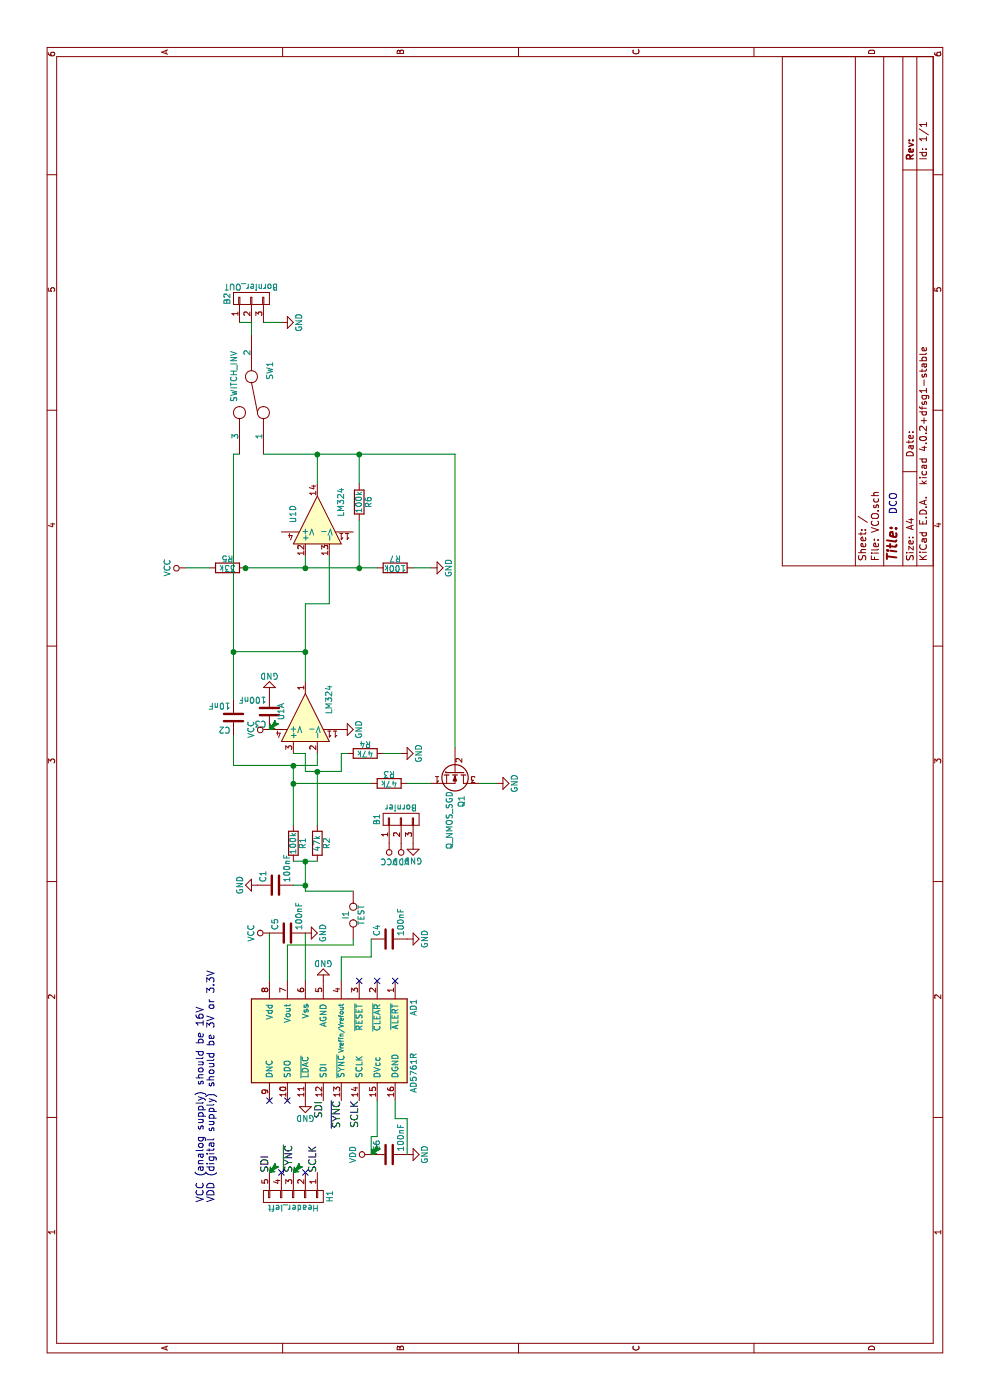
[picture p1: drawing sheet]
EESchema Schematic File Version 2
LIBS:power
LIBS:device
LIBS:transistors
LIBS:conn
LIBS:linear
LIBS:regul
LIBS:74xx
LIBS:cmos4000
LIBS:adc-dac
LIBS:memory
LIBS:xilinx
LIBS:microcontrollers
LIBS:dsp
LIBS:microchip
LIBS:analog_switches
LIBS:motorola
LIBS:texas
LIBS:intel
LIBS:audio
LIBS:interface
LIBS:digital-audio
LIBS:philips
LIBS:display
LIBS:cypress
LIBS:siliconi
LIBS:opto
LIBS:atmel
LIBS:contrib
LIBS:valves
LIBS:DAC
LIBS:VCO-cache
EELAYER 25 0
EELAYER END
$Descr A4 11693 8268
encoding utf-8
Sheet 1 1
Title ""
Date ""
Rev ""
Comp ""
Comment1 ""
Comment2 ""
Comment3 ""
Comment4 ""
$EndDescr
$Comp
L C C2
U 1 1
P 5700 1950
F 0 "C2" H 5725 2050 50  0000 L CNN
F 1 "10nF" H 5725 1850 50  0000 L CNN
F 2 "Capacitors_ThroughHole:C_Axial_L5.1mm_D3.1mm_P7.50mm_Horizontal" H 5738 1800 50  0001 C CNN
F 3 "" H 5700 1950 50  0000 C CNN
	1    5700 1950
	0    -1   -1   0   
$EndComp
$Comp
L R R2
U 1 1
P 4650 2650
F 0 "R2" V 4730 2650 50  0000 C CNN
F 1 "47k" V 4650 2650 50  0000 C CNN
F 2 "Resistors_ThroughHole:R_Axial_DIN0207_L6.3mm_D2.5mm_P7.62mm_Horizontal" V 4580 2650 50  0001 C CNN
F 3 "" H 4650 2650 50  0000 C CNN
	1    4650 2650
	0    1    1    0   
$EndComp
$Comp
L R R3
U 1 1
P 5150 3250
F 0 "R3" V 5230 3250 50  0000 C CNN
F 1 "47k" V 5150 3250 50  0000 C CNN
F 2 "Resistors_ThroughHole:R_Axial_DIN0207_L6.3mm_D2.5mm_P7.62mm_Horizontal" V 5080 3250 50  0001 C CNN
F 3 "" H 5150 3250 50  0000 C CNN
	1    5150 3250
	1    0    0    -1  
$EndComp
$Comp
L R R5
U 1 1
P 6950 1900
F 0 "R5" V 7030 1900 50  0000 C CNN
F 1 "33k" V 6950 1900 50  0000 C CNN
F 2 "Resistors_ThroughHole:R_Axial_DIN0207_L6.3mm_D2.5mm_P7.62mm_Horizontal" V 6880 1900 50  0001 C CNN
F 3 "" H 6950 1900 50  0000 C CNN
	1    6950 1900
	1    0    0    -1  
$EndComp
$Comp
L R R6
U 1 1
P 7500 3000
F 0 "R6" V 7580 3000 50  0000 C CNN
F 1 "100k" V 7500 3000 50  0000 C CNN
F 2 "Resistors_ThroughHole:R_Axial_DIN0207_L6.3mm_D2.5mm_P7.62mm_Horizontal" V 7430 3000 50  0001 C CNN
F 3 "" H 7500 3000 50  0000 C CNN
	1    7500 3000
	0    1    1    0   
$EndComp
$Comp
L R R7
U 1 1
P 6950 3300
F 0 "R7" V 7030 3300 50  0000 C CNN
F 1 "100k" V 6950 3300 50  0000 C CNN
F 2 "Resistors_ThroughHole:R_Axial_DIN0207_L6.3mm_D2.5mm_P7.62mm_Horizontal" V 6880 3300 50  0001 C CNN
F 3 "" H 6950 3300 50  0000 C CNN
	1    6950 3300
	1    0    0    -1  
$EndComp
$Comp
L R R1
U 1 1
P 4650 2450
F 0 "R1" V 4730 2450 50  0000 C CNN
F 1 "100k" V 4650 2450 50  0000 C CNN
F 2 "Resistors_ThroughHole:R_Axial_DIN0207_L6.3mm_D2.5mm_P7.62mm_Horizontal" V 4580 2450 50  0001 C CNN
F 3 "" H 4650 2450 50  0000 C CNN
	1    4650 2450
	0    1    1    0   
$EndComp
$Comp
L Q_NMOS_SGD Q1
U 1 1
P 5250 3800
F 0 "Q1" H 5550 3850 50  0000 R CNN
F 1 "Q_NMOS_SGD" H 5900 3750 50  0000 R CNN
F 2 "TO_SOT_Packages_THT:TO-92_Inline_Wide" H 5450 3900 50  0001 C CNN
F 3 "" H 5250 3800 50  0000 C CNN
	1    5250 3800
	-1   0    0    1   
$EndComp
$Comp
L GND #PWR01
U 1 1
P 5150 4150
F 0 "#PWR01" H 5150 3900 50  0001 C CNN
F 1 "GND" H 5150 4000 50  0000 C CNN
F 2 "" H 5150 4150 50  0000 C CNN
F 3 "" H 5150 4150 50  0000 C CNN
	1    5150 4150
	1    0    0    -1  
$EndComp
$Comp
L R R4
U 1 1
P 5400 3050
F 0 "R4" V 5480 3050 50  0000 C CNN
F 1 "47k" V 5400 3050 50  0000 C CNN
F 2 "Resistors_ThroughHole:R_Axial_DIN0207_L6.3mm_D2.5mm_P7.62mm_Horizontal" V 5330 3050 50  0001 C CNN
F 3 "" H 5400 3050 50  0000 C CNN
	1    5400 3050
	1    0    0    -1  
$EndComp
$Comp
L GND #PWR02
U 1 1
P 5400 3350
F 0 "#PWR02" H 5400 3100 50  0001 C CNN
F 1 "GND" H 5400 3200 50  0000 C CNN
F 2 "" H 5400 3350 50  0000 C CNN
F 3 "" H 5400 3350 50  0000 C CNN
	1    5400 3350
	1    0    0    -1  
$EndComp
$Comp
L GND #PWR03
U 1 1
P 6950 3600
F 0 "#PWR03" H 6950 3350 50  0001 C CNN
F 1 "GND" H 6950 3450 50  0000 C CNN
F 2 "" H 6950 3600 50  0000 C CNN
F 3 "" H 6950 3600 50  0000 C CNN
	1    6950 3600
	1    0    0    -1  
$EndComp
$Comp
L C C3
U 1 1
P 5750 2250
F 0 "C3" H 5775 2350 50  0000 L CNN
F 1 "100nF" H 5775 2150 50  0000 L CNN
F 2 "Capacitors_ThroughHole:C_Axial_L5.1mm_D3.1mm_P7.50mm_Horizontal" H 5788 2100 50  0001 C CNN
F 3 "" H 5750 2250 50  0000 C CNN
	1    5750 2250
	0    -1   -1   0   
$EndComp
$Comp
L C C1
U 1 1
P 4300 2300
F 0 "C1" H 4325 2400 50  0000 L CNN
F 1 "100nF" H 4325 2200 50  0000 L CNN
F 2 "Capacitors_ThroughHole:C_Axial_L5.1mm_D3.1mm_P7.50mm_Horizontal" H 4338 2150 50  0001 C CNN
F 3 "" H 4300 2300 50  0000 C CNN
	1    4300 2300
	1    0    0    -1  
$EndComp
$Comp
L GND #PWR04
U 1 1
P 4300 2150
F 0 "#PWR04" H 4300 1900 50  0001 C CNN
F 1 "GND" H 4300 2000 50  0000 C CNN
F 2 "" H 4300 2150 50  0000 C CNN
F 3 "" H 4300 2150 50  0000 C CNN
	1    4300 2150
	1    0    0    1   
$EndComp
Text Notes 7400 7500 0    60   ~ 0
DCO
$Comp
L GND #PWR05
U 1 1
P 5600 2850
F 0 "#PWR05" H 5600 2600 50  0001 C CNN
F 1 "GND" H 5600 2700 50  0000 C CNN
F 2 "" H 5600 2850 50  0000 C CNN
F 3 "" H 5600 2850 50  0000 C CNN
	1    5600 2850
	1    0    0    -1  
$EndComp
$Comp
L GND #PWR06
U 1 1
P 4650 3450
F 0 "#PWR06" H 4650 3200 50  0001 C CNN
F 1 "GND" H 4650 3300 50  0000 C CNN
F 2 "" H 4650 3450 50  0000 C CNN
F 3 "" H 4650 3450 50  0000 C CNN
	1    4650 3450
	0    1    1    0   
$EndComp
$Comp
L GND #PWR07
U 1 1
P 5900 2250
F 0 "#PWR07" H 5900 2000 50  0001 C CNN
F 1 "GND" H 5900 2100 50  0000 C CNN
F 2 "" H 5900 2250 50  0000 C CNN
F 3 "" H 5900 2250 50  0000 C CNN
	1    5900 2250
	0    -1   -1   0   
$EndComp
$Comp
L GND #PWR08
U 1 1
P 9000 2350
F 0 "#PWR08" H 9000 2100 50  0001 C CNN
F 1 "GND" H 9000 2200 50  0000 C CNN
F 2 "" H 9000 2350 50  0000 C CNN
F 3 "" H 9000 2350 50  0000 C CNN
	1    9000 2350
	1    0    0    -1  
$EndComp
$Comp
L AD5761R AD1
U 1 1
P 3000 2750
F 0 "AD1" H 2650 3450 50  0000 L CNN
F 1 "AD5761R" H 3100 3450 50  0000 L CNN
F 2 "Housings_SSOP:TSSOP-16_4.4x5mm_Pitch0.65mm" H 3000 2750 50  0001 C CIN
F 3 "" H 3000 2700 50  0000 C CNN
	1    3000 2750
	-1   0    0    1   
$EndComp
$Comp
L TEST I1
U 1 1
P 4050 2950
F 0 "I1" H 4050 3010 50  0000 C CNN
F 1 "TEST" H 4050 2880 50  0000 C CNN
F 2 "test:test" H 4050 2950 50  0001 C CNN
F 3 "" H 4050 2950 50  0000 C CNN
	1    4050 2950
	1    0    0    -1  
$EndComp
$Comp
L C C4
U 1 1
P 3850 3250
F 0 "C4" H 3875 3350 50  0000 L CNN
F 1 "100nF" H 3875 3150 50  0000 L CNN
F 2 "Capacitors_ThroughHole:C_Axial_L5.1mm_D3.1mm_P7.50mm_Horizontal" H 3888 3100 50  0001 C CNN
F 3 "" H 3850 3250 50  0000 C CNN
	1    3850 3250
	1    0    0    -1  
$EndComp
$Comp
L GND #PWR09
U 1 1
P 3850 3400
F 0 "#PWR09" H 3850 3150 50  0001 C CNN
F 1 "GND" H 3850 3250 50  0000 C CNN
F 2 "" H 3850 3400 50  0000 C CNN
F 3 "" H 3850 3400 50  0000 C CNN
	1    3850 3400
	1    0    0    -1  
$EndComp
$Comp
L GND #PWR010
U 1 1
P 3500 2700
F 0 "#PWR010" H 3500 2450 50  0001 C CNN
F 1 "GND" H 3500 2550 50  0000 C CNN
F 2 "" H 3500 2700 50  0000 C CNN
F 3 "" H 3500 2700 50  0000 C CNN
	1    3500 2700
	0    -1   -1   0   
$EndComp
$Comp
L GND #PWR011
U 1 1
P 2050 3400
F 0 "#PWR011" H 2050 3150 50  0001 C CNN
F 1 "GND" H 2050 3250 50  0000 C CNN
F 2 "" H 2050 3400 50  0000 C CNN
F 3 "" H 2050 3400 50  0000 C CNN
	1    2050 3400
	1    0    0    -1  
$EndComp
$Comp
L VCC #PWR012
U 1 1
P 3900 2250
F 0 "#PWR012" H 3900 2100 50  0001 C CNN
F 1 "VCC" H 3900 2400 50  0000 C CNN
F 2 "" H 3900 2250 50  0000 C CNN
F 3 "" H 3900 2250 50  0000 C CNN
	1    3900 2250
	1    0    0    -1  
$EndComp
$Comp
L VCC #PWR013
U 1 1
P 5600 2250
F 0 "#PWR013" H 5600 2100 50  0001 C CNN
F 1 "VCC" H 5600 2400 50  0000 C CNN
F 2 "" H 5600 2250 50  0000 C CNN
F 3 "" H 5600 2250 50  0000 C CNN
	1    5600 2250
	1    0    0    -1  
$EndComp
$Comp
L VDD #PWR014
U 1 1
P 2050 3100
F 0 "#PWR014" H 2050 2950 50  0001 C CNN
F 1 "VDD" H 2050 3250 50  0000 C CNN
F 2 "" H 2050 3100 50  0000 C CNN
F 3 "" H 2050 3100 50  0000 C CNN
	1    2050 3100
	1    0    0    -1  
$EndComp
Text Notes 1650 1800 0    60   ~ 0
VCC (analog supply) should be 16V\nVDD (digital supply) should be 3V or 3.3V
$Comp
L GND #PWR015
U 1 1
P 3900 2550
F 0 "#PWR015" H 3900 2300 50  0001 C CNN
F 1 "GND" H 3900 2400 50  0000 C CNN
F 2 "" H 3900 2550 50  0000 C CNN
F 3 "" H 3900 2550 50  0000 C CNN
	1    3900 2550
	1    0    0    -1  
$EndComp
$Comp
L VCC #PWR016
U 1 1
P 4650 3250
F 0 "#PWR016" H 4650 3100 50  0001 C CNN
F 1 "VCC" H 4650 3400 50  0000 C CNN
F 2 "" H 4650 3250 50  0000 C CNN
F 3 "" H 4650 3250 50  0000 C CNN
	1    4650 3250
	0    -1   -1   0   
$EndComp
$Comp
L VCC #PWR017
U 1 1
P 6950 1550
F 0 "#PWR017" H 6950 1400 50  0001 C CNN
F 1 "VCC" H 6950 1700 50  0000 C CNN
F 2 "" H 6950 1550 50  0000 C CNN
F 3 "" H 6950 1550 50  0000 C CNN
	1    6950 1550
	1    0    0    -1  
$EndComp
$Comp
L CONN_01X03 B1
U 1 1
P 4850 3350
F 0 "B1" H 4850 3550 50  0000 C CNN
F 1 "Bornier" V 4950 3350 50  0000 C CNN
F 2 "bornier:Bornier_3pins" H 4850 3350 50  0001 C CNN
F 3 "" H 4850 3350 50  0000 C CNN
	1    4850 3350
	1    0    0    -1  
$EndComp
$Comp
L VDD #PWR018
U 1 1
P 4650 3350
F 0 "#PWR018" H 4650 3200 50  0001 C CNN
F 1 "VDD" H 4650 3500 50  0000 C CNN
F 2 "" H 4650 3350 50  0000 C CNN
F 3 "" H 4650 3350 50  0000 C CNN
	1    4650 3350
	0    -1   -1   0   
$EndComp
NoConn ~ 2500 2250
$Comp
L C C6
U 1 1
P 2050 3250
F 0 "C6" H 2075 3350 50  0000 L CNN
F 1 "100nF" H 2075 3150 50  0000 L CNN
F 2 "Capacitors_ThroughHole:C_Axial_L5.1mm_D3.1mm_P7.50mm_Horizontal" H 2088 3100 50  0001 C CNN
F 3 "" H 2050 3250 50  0000 C CNN
	1    2050 3250
	1    0    0    -1  
$EndComp
Text Label 2500 2850 2    60   ~ 0
~SYNC
Text Label 1900 2450 0    60   ~ 0
~SYNC
Text Label 2500 3000 2    60   ~ 0
SCLK
Text Label 1900 2650 0    60   ~ 0
SCLK
$Comp
L C C5
U 1 1
P 3900 2400
F 0 "C5" H 3925 2500 50  0000 L CNN
F 1 "100nF" H 3925 2300 50  0000 L CNN
F 2 "Capacitors_ThroughHole:C_Axial_L5.1mm_D3.1mm_P7.50mm_Horizontal" H 3938 2250 50  0001 C CNN
F 3 "" H 3900 2400 50  0000 C CNN
	1    3900 2400
	1    0    0    -1  
$EndComp
$Comp
L LM324 U1
U 1 1
P 5700 2550
F 0 "U1" H 5750 2750 50  0000 C CNN
F 1 "LM324" H 5850 2350 50  0000 C CNN
F 2 "Housings_DIP:DIP-14_W7.62mm" H 5650 2650 50  0001 C CNN
F 3 "" H 5750 2750 50  0000 C CNN
	1    5700 2550
	1    0    0    -1  
$EndComp
$Comp
L LM324 U1
U 4 1
P 7350 2650
F 0 "U1" H 7400 2850 50  0000 C CNN
F 1 "LM324" H 7500 2450 50  0000 C CNN
F 2 "Housings_DIP:DIP-14_W7.62mm" H 7300 2750 50  0001 C CNN
F 3 "" H 7400 2850 50  0000 C CNN
	4    7350 2650
	1    0    0    -1  
$EndComp
Text Label 2500 2700 2    60   ~ 0
SDI
Text Label 1900 2250 0    60   ~ 0
SDI
$Comp
L SWITCH_INV SW1
U 1 1
P 8400 2100
F 0 "SW1" H 8200 2250 50  0000 C CNN
F 1 "SWITCH_INV" H 8250 1950 50  0000 C CNN
F 2 "switch:switch" H 8400 2100 50  0001 C CNN
F 3 "" H 8400 2100 50  0000 C CNN
	1    8400 2100
	-1   0    0    1   
$EndComp
$Comp
L CONN_01X05 H1
U 1 1
P 1700 2450
F 0 "H1" H 1700 2750 50  0000 C CNN
F 1 "Header_left" V 1800 2450 50  0000 C CNN
F 2 "Pin_Headers:Pin_Header_Straight_1x05_Pitch2.54mm" H 1700 2450 50  0001 C CNN
F 3 "" H 1700 2450 50  0000 C CNN
	1    1700 2450
	-1   0    0    1   
$EndComp
Wire Wire Line
	5150 3400 5150 3600
Wire Wire Line
	5150 4000 5150 4150
Wire Wire Line
	5250 2550 5250 2850
Wire Wire Line
	5250 2850 5400 2850
Wire Wire Line
	5400 2850 5400 2900
Connection ~ 5250 2650
Wire Wire Line
	5400 3200 5400 3350
Wire Wire Line
	5300 1950 5300 2650
Wire Wire Line
	5300 1950 5550 1950
Connection ~ 5300 2450
Connection ~ 6250 2550
Wire Wire Line
	6650 2750 7050 2750
Wire Wire Line
	6950 1550 6950 1750
Wire Wire Line
	6950 3450 6950 3600
Wire Wire Line
	7900 3800 5450 3800
Wire Wire Line
	7900 2200 7900 3800
Wire Wire Line
	7650 3000 7900 3000
Connection ~ 7900 3000
Connection ~ 4500 2550
Wire Wire Line
	4300 2450 4300 2550
Connection ~ 4300 2550
Connection ~ 7900 2650
Wire Wire Line
	6250 1950 6250 2550
Wire Wire Line
	4500 2550 4250 2550
Wire Wire Line
	4250 2550 4250 2950
Wire Wire Line
	3500 2400 3800 2400
Wire Wire Line
	3800 2400 3800 2950
Wire Wire Line
	3800 2950 3850 2950
Wire Wire Line
	3500 2850 3700 2850
Wire Wire Line
	3700 2850 3700 3100
Wire Wire Line
	4500 2450 4500 2650
Wire Wire Line
	3500 2250 3900 2250
Wire Wire Line
	3700 3100 3850 3100
Wire Wire Line
	5850 1950 7900 1950
Wire Wire Line
	2500 3300 2350 3300
Wire Wire Line
	2350 3300 2350 3400
Wire Wire Line
	2350 3400 2050 3400
Wire Wire Line
	2500 3150 2200 3150
Wire Wire Line
	2200 3150 2200 3100
Wire Wire Line
	3500 2550 3900 2550
Wire Wire Line
	2200 3100 2050 3100
Wire Wire Line
	7650 2650 7900 2650
Wire Wire Line
	8900 2100 9000 2100
Wire Wire Line
	9000 2350 9000 2200
Wire Wire Line
	5400 2450 5400 2550
Wire Wire Line
	5400 2550 5250 2550
Wire Wire Line
	5300 2650 5400 2650
Wire Wire Line
	4800 2450 5300 2450
Wire Wire Line
	4800 2650 5250 2650
Connection ~ 5150 2450
Wire Wire Line
	5150 2450 5150 3100
Wire Wire Line
	6950 2050 6950 3150
Connection ~ 6950 2050
Wire Wire Line
	6000 2550 6650 2550
Wire Wire Line
	7900 1950 7900 2000
Connection ~ 6250 1950
Wire Wire Line
	6650 2550 6650 2750
Wire Wire Line
	7050 2550 6950 2550
Connection ~ 6950 2550
Wire Wire Line
	6950 3000 7350 3000
Connection ~ 6950 3000
$Comp
L CONN_01X03 B2
U 1 1
P 9200 2100
F 0 "B2" H 9200 2300 50  0000 C CNN
F 1 "Bornier_OUT" V 9300 2100 50  0000 C CNN
F 2 "bornier:Bornier_3pins" H 9200 2100 50  0001 C CNN
F 3 "" H 9200 2100 50  0000 C CNN
	1    9200 2100
	1    0    0    -1  
$EndComp
Wire Wire Line
	9000 2100 9000 2000
$Comp
L GND #PWR019
U 1 1
P 2500 2550
F 0 "#PWR019" H 2500 2300 50  0001 C CNN
F 1 "GND" H 2500 2400 50  0000 C CNN
F 2 "" H 2500 2550 50  0000 C CNN
F 3 "" H 2500 2550 50  0000 C CNN
	1    2500 2550
	0    1    1    0   
$EndComp
NoConn ~ 1900 2350
NoConn ~ 3500 3000
NoConn ~ 3500 3150
NoConn ~ 3500 3300
NoConn ~ 2500 2400
NoConn ~ 1900 2550
$EndSCHEMATC
